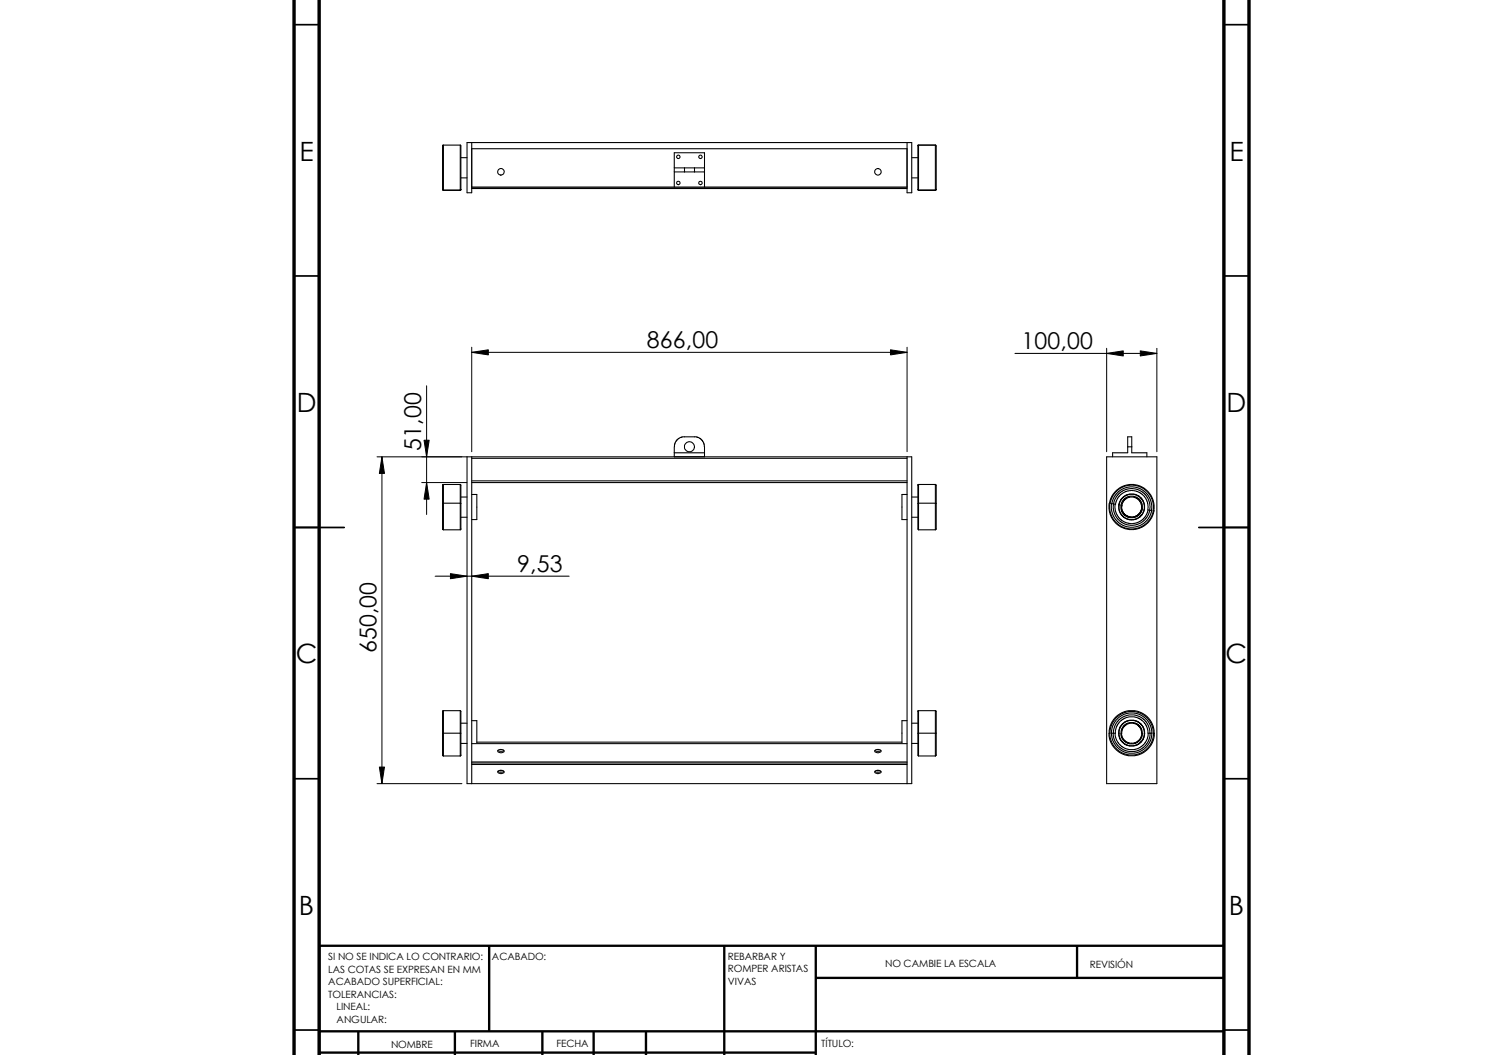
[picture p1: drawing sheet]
<svg xmlns="http://www.w3.org/2000/svg" width="297mm" height="210mm" viewBox="0 0 297 210" stroke-linecap="round" stroke-linejoin="round" font-family="sans-serif">
<path d="M58.5 4.9h5M243.5 4.9h5M58.5 54.9h5M243.5 54.9h5M58.5 104.9h10M238.5 104.9h10M58.5 154.9h5M243.5 154.9h5M58.5 204.9h5M243.5 204.9h5" fill="none" stroke="#000" stroke-width=".34"/>
<g fill="none" stroke="#000" stroke-width=".47">
<path d="M97.3 188.2v17M144.1 188.2v21.7M162.3 194.6h81.2M162.3 188.2v21.7M214.3 188.2v6.4M243.5 188.2h-180v21.7M63.5 205.2h180M63.5 209.4h98.8M71.3 205.2v4.7M90.5 205.2v4.7M107.9 205.2v4.7M118.1 205.2v4.7"/>
<path d="M128.5 205.2v4.7"/>
</g>
<path d="M58.5 -.1v210M63.5 -.1v210M243.5 0v209.9M248.5 0v209.9" fill="none" stroke="#000" stroke-width=".68" stroke-linecap="butt"/>
<g fill="none" stroke="#000" stroke-width=".21">
<path d="M88 37.7l.2 .2M88 37.7l.1 .1h3.5l.1-.1M88.2 28.9h-.2v8.8M88.2 28.9h3.4M88.2 37.9h3.4M88.2 28.9v9M91.6 28.9l.1 .1v8.7M91.6 28.9v9M91.7 37.7h.1M91.7 31.4h1.2M91.7 35.4h1.2M91.7 37.7l-.1 .2"/>
<path d="M93.8 37.2h86.7M93.8 29.6h86.7M93.8 28.4v10h-.9v-10h88.5v10h-.9v-10M93.8 37.5h86.7M93.8 37.4h86.7M134.2 37.2v-6.8h6v6.8M134.2 34.2h6M134.2 33.4h6M136.2 33.4v.8M138.2 33.4v.8M181.4 31.4h1.2M181.4 35.4h1.2"/>
<path d="M182.6 37.7l.1 .2M182.6 37.7l.1 .1M182.6 29v8.7M182.7 28.9l-.1 .1M182.7 28.9v8.9M182.7 28.9h3.4M182.7 37.9h3.4M182.7 37.8v.1M182.7 37.8h3.4M186.1 28.9l.2 .1v8.7M186.1 28.9v8.9M186.1 37.8v.1"/>
<path d="M186.3 37.7l-.2 .2M186.3 37.7l-.2 .1M88.2 96.4h-.2v3.8M88.2 96.4v3.7M88.2 96.4h3.4M91.6 96.4l.1 .1v3.7M91.6 96.4v3.7M91.7 98.9h1.2M92.9 90.9h88.5v65h-88.5zM93.8 98.4h1.1v5h-1.1M93.8 90.9v65M93.8 95.7h86.7"/>
<path d="M93.8 96h86.7M93.8 91.2h86.7M134.2 90.1h6M134.2 88.9v2M134.2 88.9v-.6l.3-.5 1-.8h3.2l.8 .4 .5 .8 .2 2.7M180.5 98.4h-1.1v5h1.1M180.5 90.9v65M181.4 98.9h1.2M182.6 96.6v3.6M182.7 96.4l-.1 .2M182.7 96.4v3.7M182.7 96.4h3.4"/>
<path d="M186.1 96.4l.2 .2v3.6M186.1 96.4v3.7M220.2 90.9h10v65h-10zM224.4 88.9v-2h.8v2M224.4 88.9v1.2h-3v.8M224.4 88.9h.8M225.2 88.9v1.2h3v.8M88 100.2v5.1l.2 .1M88.2 100.1v5.3M88.2 100.1l-.2 .1M88.2 105.4h3.4M88.2 100.1h3.4"/>
<path d="M91.6 100.1v5.3M91.6 100.1l.1 .1M91.7 100.2v5M91.7 102.9h1.2M91.7 105.2l-.1 .2M181.4 102.9h1.2M182.6 100.2v5.1l.1 .1M182.7 100.1l-.1 .1M182.7 100.1v5.3M182.7 105.4h3.4M182.7 100.1h3.4M186.1 100.1l.2 .1"/>
<path d="M186.1 100.1v5.3M186.3 100.2v5l-.2 .2M220.7 100.1v1.7l.7 1.5 1.1 1.3 1 .5 .9 .2h1.7l1.5-.7 1.3-1.1 .7-1.9-.2 .1-.5 1.5-1.2 1.2-1.6 .8h-1.7l-1.6-.6-1.2-1.2-.8-1.6v-1.7M220.8 100.1l.1 .1 .2-.8 .5-1 1.3-1.3 1.5-.5h1.7l1.5 .7 1.1 1.1 .7 1.5v1.7M220.8 100.1l.5-1.5 1.3-1.4 1.4-.7 1.8-.1 1.6 .6 1.5 1.3 .6 1.4 .1 1.9M221.1 100.2v1.4l.6 1.4 1.1 1.1 1.4 .7h1.9l1.6-.7 .6-.7 .6-.9 .2-.9-.3-.1M221.5 100.2v1.3l.5 1.2 1.1 1.2 1.2 .5 1.5 .1 1.2-.5 1.2-1 .6-1.5M221.6 100.3l-.4-.1 .3-1 .5-.8 .7-.7 1.6-.8h1.7l1.6 .8 .9 1 .6 1.5v1.4M221.6 100.3h.4l.4-1.2 1-1 1-.4 1.3-.1 1.2 .5 1 1 .5 1.2-.1 1.1M221.6 100.3l.1-.7 .4-.8 .9-.9 1.4-.6 1.3-.1 1.5 .6 .9 .9 .6 1.4v1.4M221.9 100.3v1.3l.6 1.2 .8 .8 1.3 .5h1.3l1.2-.6 .8-.8 .5-1.2h.4M222.6 100.4l.4-1 .7-.7 1-.4h.9l1 .4 .7 .7 .4 1v.9l-.5 1-.6 .7-.8 .3-1.1 .1-.9-.4-.7-.7-.4-.8-.1-1.1"/>
<path d="M223 100.5l.1 .9 .3 .8 .7 .5 .7 .3h.9l.8-.4 .6-.7 .2-.6-.1-.1M223.1 100.5l.1-.6 .6-.7 .8-.4 .9-.1 .9 .4 .5 .6 .4 .8-.1 .7M223.1 100.5h.1M223.1 100.5l.1 .9 .3 .6 .5 .5 .8 .4 .9-.1 .6-.3 .5-.5 .4-.8M223.1 100.9l.1 .6 .4 .7 .6 .5 .6 .2 .9-.1 .6-.3 .5-.5 .4-.8M223.2 100.5l.2-.7 .5-.5 .7-.4h.9l.7 .2 .5 .6 .4 .6v.9M223.2 100.5v.4M227.6 101.3v-1.1l-.4-.9-.7-.6-1-.4-1 .1-.9 .4-.6 .7-.4 1 .1 1.1 .4 .8 .8 .7 .8 .3 1.2-.1 .8-.4 .7-.8 .3-.8M88 145.9v4.4l.2 .1M88 145.9h3.7M88.2 141.4h-.2v4.5M88.2 141.4v9"/>
<path d="M88.2 141.4h3.4M88.2 150.4h3.4M91.6 141.4l.1 .1v4.4M91.6 141.4v9M91.7 145.9v4.3M91.7 143.9h1.2M91.7 147.9h1.2M91.7 150.2l-.1 .2M93.8 143.4h1.1v4.4M93.8 152.1h86.7M93.8 151.8h86.7M93.8 148h86.7"/>
<path d="M93.8 151.6h86.7M94.9 147.7h84.5M99.1 153.5l.3-.2a.55 .55 0 0 1 .5-.1 .55 .55 0 0 1 .3 .6l-.5 .1a.49 .49 0 0 1-.6-.4zM99.1 153.5a1.12 1.12 0 0 0 1.1 0M99.1 149.3l.3-.2a.55 .55 0 0 1 .5 0 .55 .55 0 0 1 .3 .5l-.5 .2a.49 .49 0 0 1-.6-.5zM99.1 149.3l.3 .2 .8-.2M174.1 153.5l.3-.2a.67 .67 0 0 1 .9 .4l-.1 .1a.79 .79 0 0 1-1.2-.3zM174.1 153.5a1.12 1.12 0 0 0 1.2 0M174.1 149.3l.3-.2a.67 .67 0 0 1 .9 .4l-.1 .1a.79 .79 0 0 1-1.2-.2zM174.1 149.3a1.12 1.12 0 0 0 1.2 0M180.5 143.4h-1.1v4.4M181.4 143.9h1.2"/>
<path d="M181.4 147.9h1.2M182.6 145.9v4.4l.1 .1M182.6 141.6v4.3M182.6 145.9h3.7M182.7 141.4l-.1 .2M182.7 141.4v9M182.7 141.4h3.4M182.7 150.4h3.4M186.1 141.4l.2 .2v4.3M186.1 141.4v9M186.3 145.9v4.3l-.2 .2M220.6 145.9l.2 1.3 .9 1.6 1.1 .9 1.7 .7h1.3l.7-.2 1.6-.9 .9-1 .3-.6 .4-1.8h-.2l-.1 .8-.3 1-.7 1.1-1.3 1-1.4 .4h-1.1l-.8-.2-1.6-.9-1-1.4-.4-1v-.8"/>
<path d="M221.1 145.9l.3 1.4 .6 1.1 1.1 1 1.5 .5 1.5-.1 1.6-.8 .6-.6 .6-1.1 .3-1.4h-.8l-.1 1.1-.9 1.3-.8 .5-.9 .3-1.6-.1-1.2-.7-.9-1.3-.1-1.1M221.1 145.9l.3-1.5 .6-1.1 1.1-.9 1.5-.5h1.1l.9 .2 1.4 .9 .9 1.4 .2 1.5M221.1 145.9h.8M221.5 145.9l.2 1.3 .6 1 1.1 .9 1.2 .4 1.5-.1 1.4-.7 1-1.3 .4-1.5M221.5 145.9l.3-1.5 .6-.9 .8-.8 1.4-.5 1.5 .1 1.4 .8 .6 .6 .4 .7 .3 1.5M221.9 145.9l.1-1.1 .6-1 .8-.7 1.2-.5 1.6 .1 1 .6 .9 1.2 .3 1.4M222.6 145.9l.2-1.1 .5-.7 .6-.5 .8-.3 1.2 .1 1 .6 .6 .8 .2 1.1M222.6 145.9l.2 1 .5 .8 .6 .4 .8 .3 1.2-.1 1-.6 .6-.8 .2-1M222.6 145.9h.1M222.6 145.9l.1 .7 .5 .9 .6 .5 .9 .4 1.1-.1 1-.5 .7-.9 .2-1M222.6 145.9l.1-.7 .5-1 .6-.5 .9-.4 1.1 .1 1 .5 .7 1 .2 1M223 145.9l.1 .7 .5 .8 1.1 .6 1.2-.1 .8-.5 .5-.8 .1-.7h-.1l-.3 1-.5 .6-.6 .3-.6 .1-.8-.1-.5-.4-.6-.6-.2-.9"/>
<path d="M223.1 145.9v-.6l.4-.8 .6-.5 .6-.2h.8l1 .4 .6 .8 .1 .9M223.1 145.9h.1l.1-.7 .3-.7 .4-.3 .7-.3h1l.8 .5 .5 .8 .2 .7M229.4 145.9l-.2-1.5-.9-1.6-1.2-.8-1.4-.4h-1.4l-1.6 .7-.7 .5-.6 .9-.4 1-.2 1.2h-.1v-.7l.5-1.6 1.3-1.4 1.3-.6 .7-.2h1.3l1.6 .5 1.2 1.1 .8 1.5 .2 1.4"/>
<circle cx="99.7" cy="34.2" r=".65"/>
<circle cx="134.9" cy="36.4" r=".35"/>
<circle cx="134.9" cy="31.2" r=".33"/>
<circle cx="139.3" cy="36.4" r=".35"/>
<circle cx="139.4" cy="31.2" r=".33"/>
<circle cx="174.7" cy="34.2" r=".65"/>
<circle cx="137.2" cy="88.9" r="1"/>
</g>
<g fill="none" stroke="#000" stroke-width=".2">
<path d="M84.9 76.8v25.6M93.8 70.1l3.4-.5v1zM93.8 70.1h86.7M93.8 69.1v20.8M177.2 69.6l3.3 .5-3.3 .5zM180.5 69.1v20.8M201.9 70.3h28.3M220.2 70.3l3.3-.5v1zM220.2 69.3v20.6M226.9 69.8l3.3 .5-3.3 .5zM230.2 69.3v20.6M75 90.9h17.9"/>
<path d="M76 90.9l.5 3.3h-1zM76 90.9v65M83.9 96h9M84.4 87.6h1l-.5 3.3zM84.9 96l.5 3.3h-1zM86.6 114.6h26.6M89.6 114.1l3.3 .5-3.3 .5zM93.8 114.6l3.4-.5v1zM75 155.9h16.9M75.5 152.6h1l-.5 3.3z"/>
</g>
<path d="M93.8 70.1l3.4-.5v1zM177.2 69.6l3.3 .5-3.3 .5zM220.2 70.3l3.3-.5v1zM226.9 69.8l3.3 .5-3.3 .5zM76 90.9l.5 3.3h-1zM84.4 87.6h1l-.5 3.3zM84.9 96l.5 3.3h-1zM89.6 114.1l3.3 .5-3.3 .5zM93.8 114.6l3.4-.5v1zM75.5 152.6h1l-.5 3.3z" fill="#000"/>
<g font-size="5.3">
<text x="59.6" y="32">E</text>
<text x="244.6" y="32">E</text>
<text x="59.1" y="82">D</text>
<text x="244" y="82">D</text>
<text x="58.8" y="132">C</text>
<text x="243.8" y="132">C</text>
<text x="59.5" y="182">B</text>
<text x="244.5" y="182">B</text>
</g>
<g font-size="4.6">
<text x="128.7" y="69.2">866,00</text>
<text x="203.2" y="69.4">100,00</text>
<text x="83.8" y="89.7" transform="rotate(-90 83.8 89.7)">51,00</text>
<text x="102.9" y="113.7">9,53</text>
<text x="74.9" y="130" transform="rotate(-90 74.9 130)">650,00</text>
</g>
<g font-size="2">
<text x="65.3" y="191.1">SI NO SE INDICA LO CONTRARIO:</text>
<text x="97.9" y="191.1">ACABADO:</text>
<text x="144.8" y="191">REBARBAR Y</text>
<text x="65.3" y="193.5">LAS COTAS SE EXPRESAN EN MM</text>
<text x="65.3" y="196">ACABADO SUPERFICIAL:</text>
<text x="144.8" y="196">VIVAS</text>
<text x="144.8" y="193.5">ROMPER ARISTAS</text>
<text x="176.1" y="192.4">NO CAMBIE LA ESCALA</text>
<text x="216.8" y="192.7">REVISIÓN</text>
<text x="65.3" y="198.5">TOLERANCIAS:</text>
<text x="67" y="203.5">ANGULAR:</text>
<text x="67" y="201">LINEAL:</text>
<text x="77.8" y="208.5">NOMBRE</text>
<text x="93.6" y="208.4">FIRMA</text>
<text x="110.7" y="208.4">FECHA</text>
<text x="163.4" y="208.4">TÍTULO:</text>
</g>
</svg>
